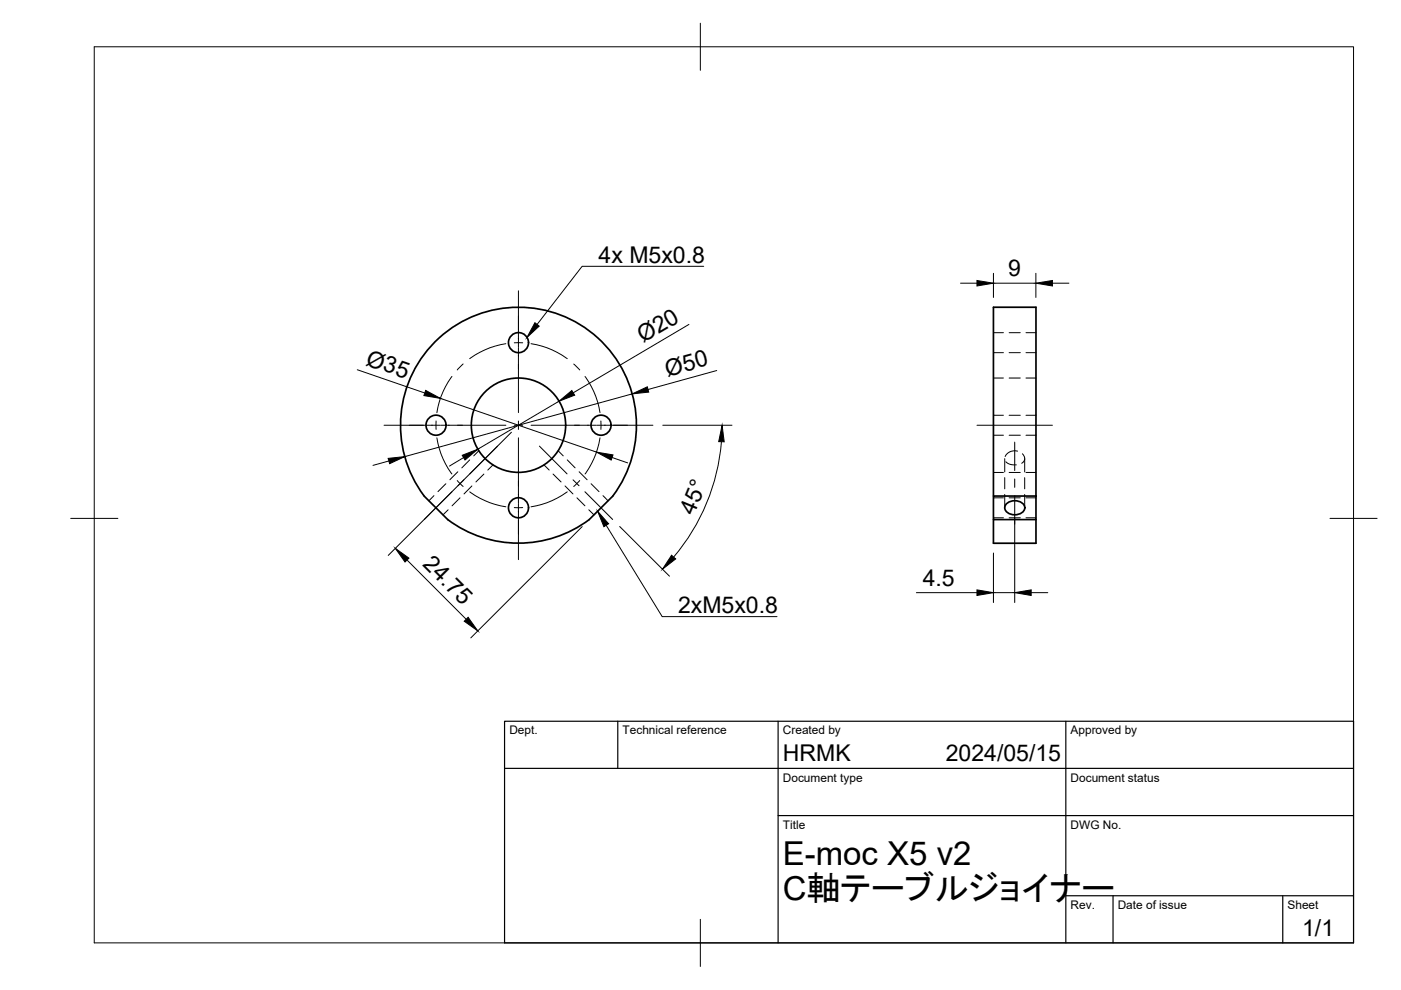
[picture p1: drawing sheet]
<svg xmlns="http://www.w3.org/2000/svg" width="297mm" height="210mm" viewBox="0 0 297 210" stroke-linecap="round" stroke-linejoin="round" font-family="sans-serif">
<!-- layer: Visible -->
<g fill="none" stroke="#000" stroke-width=".36">
<path d="M129.9 105.2a25 25 0 0 0-3.2-33.6 25 25 0 0 0-33.6 .1 25 25 0 0 0-3.2 33.5l5 5a25 25 0 0 0 30 0l5-5M210.6 105.2h9v5h-9zM210.6 110.2v5h9v-5M210.6 105.2v-40.1h9v40.1M213.3 106.9a2.55 2.55 0 0 1 3.9 .4 1.52 1.52 0 0 1-1.5 1.8 2.14 2.14 0 0 1-2.7-1.4z"/>
<circle cx="109.9" cy="72.6" r="2.13"/>
<circle cx="92.4" cy="90.2" r="2.13"/>
<circle cx="109.9" cy="90.2" r="10"/>
<circle cx="127.4" cy="90.2" r="2.13"/>
<circle cx="109.9" cy="107.7" r="2.13"/>
</g>
<!-- layer: Hidden -->
<g fill="none" stroke="#000" stroke-width=".21">
<path d="M210.6 74.8h2.1M210.6 70.5h2.1M214 74.8h2.3M214 70.5h2.3M217.5 74.8h2.1M217.5 70.5h2.1M99.6 97.5l-1.7 1.7M101.5 95.6l-1.1 1.1M104.5 98.6l-1.1 1.1M115.3 98.6l1.1 1.1M118.3 95.6l1.1 1.1M120.3 97.5l1.6 1.7"/>
<path d="M210.6 92.3h2.1M210.6 88h2.1M210.6 80.2h2.1M213 97.2v2.9M213.3 97.9l1 .6 1.2 .1M214 92.3h2.3M214 88h2.3M214 80.2h2.3M215.8 95.7l-.9-.1-.6 .1-.7 .4-.5 .7M216.8 96.2l.4 .6 .1 .6-.3 .5-.4 .3M217.3 97.2v2.9M217.5 92.3h2.1"/>
<path d="M217.5 88h2.1M217.5 80.2h2.1M92 105.1l-1.1 1.1M94.5 102.6l-1.6 1.6M95 108.1l-1.1 1.1M97.1 100l-1.7 1.7M97.5 105.6l-1.7 1.6M100.1 103l-1.7 1.7M102.6 100.5l-1.7 1.7M117.3 100.5l1.7 1.7M119.8 103l1.7 1.7M122.3 105.6l1.7 1.6"/>
<path d="M122.8 100l1.7 1.7M124.8 108.1l1.1 1.1M125.3 102.6l1.7 1.6M127.8 105.1l1.1 1.1M210.6 109.8h2.1M210.6 105.6h2.1M210.6 100.2h2.1M213 101.3v2.3M213 104.8v2.9M214 109.8h2.3M214 105.6h2.3M214 100.2h2.3"/>
<path d="M217.3 101.3v2.3M217.3 104.8v2.9M217.5 109.8h2.1M217.5 105.6h2.1M217.5 100.2h2.1"/>
</g>
<!-- layer: BORDER -->
<path d="M20 9.9h267v190h-267zM148.5 4.9v10M15 109.9h10M282 109.9h10M148.5 194.9v10" fill="none" stroke="#000" stroke-width=".21"/>
<!-- layer: TITLEBLOCK -->
<path d="M107 152.9h180v47h-180zM131 152.9v10M165 152.9v47M226 152.9v47M107 162.9h180M165 172.9h122M226 189.9h61M236 189.9v10M272 189.9v10" fill="none" stroke="#000" stroke-width=".25"/>
<!-- layer: FD_Dimensions -->
<g fill="none" stroke="#000" stroke-width=".21">
<path d="M210.6 57.9v5.2M219.6 57.9v5.2M75.8 78.4l14.3 4.9M146.1 68.8l-24.6 14.5M152 78.6l-14.6 4M203.6 60h3.5M210.6 60h9M223.1 60h3.5M82.4 97.7l-3.3 1M93.4 84.5l33.1 11.4M98.3 97l-3 1.8M108.4 91.6l-26.1 26.2"/>
<path d="M118.5 85.1l-17.2 10.1M129.8 97l3.3 1.1M134 83.5l-48.2 13.3M140.5 90.2h14.7M153 93.6a43.2 43.2 0 0 1-10.2 24.5M86.3 118.7l12.5 12.6M123.4 111.6l-23.6 23.6M131.4 111.6l10.5 10.6M210.6 117.3v10.5M215.1 109.8v18M194.3 125.7h12.8M210.6 125.7h4.5"/>
<path d="M218.6 125.7h3.5"/>
</g>
<g fill="#000" stroke="#000" stroke-width=".21">
<path d="M207.1 59.5l3.5 .5-3.5 .6zM219.6 60l3.5-.5v1.1zM82.3 97.2l3.5-.4-3.2 1.5zM90.3 82.8l3.1 1.7-3.5-.6zM98 96.5l3.3-1.3-2.7 2.3zM118.5 85.1l2.7-2.3 .6 1zM126.5 95.9l3.5 .5-.4 1.2zM134 83.5l3.2-1.5 .3 1.1zM153.1 90.2l.4 3.5-1.1-.1zM83.8 116.3l2.9 2-.8 .9zM142.4 117.7l.9 .8-2.8 2.2zM99.3 130.9l2 2.9-2.9-2.1z"/>
<path d="M207.1 125.1l3.5 .6-3.5 .6zM215.1 125.7l3.5-.6v1.2z"/>
</g>
<!-- layer: Smart Centers -->
<g fill="none" stroke="#000" stroke-width=".21">
<path d="M95.8 79.8a17.2 17.2 0 0 0-3.2 7.7M98.2 77.2l-1.3 1.2M107.3 72.9a17.6 17.6 0 0 0-7.7 3.1M109 72.7h1.8M109.9 61.7v11.8M109.9 73.7v13.8M112.6 72.9a17.6 17.6 0 0 1 7.7 3.1M121.6 77.2l1.3 1.2M124 79.8a17.3 17.3 0 0 1 3.2 7.7M81.4 90.2h11.9M92.5 89.3v1.7M92.6 92.8a17.3 17.3 0 0 0 3.2 7.7"/>
<path d="M93.5 90.2h13.8M105.5 94.6l-5.9 5.9M109 90.2h1.8M109.9 89.3v1.8M109.9 92.8v13.9M112.6 90.2h13.8M114.4 94.6l5.8 5.9M126.5 90.2h11.9M127.2 92.8a17.3 17.3 0 0 1-3.2 7.7M127.4 89.3v1.7M207.1 90.2h16M215.1 93.7v6.1"/>
<path d="M95.8 104.3l-5.8 5.8M96.9 101.9l1.3 1.2M98.3 101.7l-1.2 1.3M99.6 104.3a17.6 17.6 0 0 0 7.7 3.2M109 107.6h1.8M109.9 106.8v11.9M120.3 104.3a17.6 17.6 0 0 1-7.7 3.2M121.5 101.7l1.3 1.3M122.9 101.9l-1.3 1.2M124 104.3l5.9 5.8M215.1 101.6v1.7M215.1 105.1v6.1"/>
</g>
<!-- layer: Hole Notes -->
<path d="M113.4 68.4l.9 .7-2.6 2.5z" fill="#000" stroke="#000" stroke-width=".21"/>
<path d="M149.2 56.5h-25.8l-9.5 12.3" fill="none" stroke="#000" stroke-width=".21"/>
<!-- layer: Leaders -->
<path d="M126.7 108.4l2.3 2.7-1 .6z" fill="#000" stroke="#000" stroke-width=".21"/>
<path d="M128.5 111.4l11.9 19.3h24.3" fill="none" stroke="#000" stroke-width=".21"/>
<g font-size="7">
<text x="166" y="183.4">E-moc X5 v2</text>
<text x="166" y="190.9">C軸テーブルジョイナー</text>
</g>
<g font-size="4.9">
<text x="126.9" y="55.7">4x M5x0.8</text>
<text x="213.8" y="58.6">9</text>
<text x="77.4" y="77.3" transform="rotate(19 77.4 77.3)">Ø35</text>
<text x="136.3" y="72.8" transform="rotate(-31 136.3 72.8)">Ø20</text>
<text x="141.5" y="79.8" transform="rotate(-15 141.5 79.8)">Ø50</text>
<text x="147.1" y="109.4" transform="rotate(-67 147.1 109.4)">45°</text>
<text x="89.5" y="119.9" transform="rotate(45 89.5 119.9)">24.75</text>
<text x="195.6" y="124.2">4.5</text>
<text x="143.8" y="130">2xM5x0.8</text>
<text x="166" y="161.4">HRMK</text>
<text x="200.5" y="161.4">2024/05/15</text>
<text x="276.1" y="198.6">1/1</text>
</g>
<g font-size="2.5">
<text x="108" y="155.7">Dept.</text>
<text x="132" y="155.7">Technical reference</text>
<text x="166" y="155.7">Created by</text>
<text x="227" y="155.7">Approved by</text>
<text x="166" y="165.7">Document type</text>
<text x="227" y="165.7">Document status</text>
<text x="166" y="175.7">Title</text>
<text x="227" y="175.7">DWG No.</text>
<text x="227" y="192.7">Rev.</text>
<text x="237" y="192.7">Date of issue</text>
<text x="273" y="192.7">Sheet</text>
</g>
</svg>
